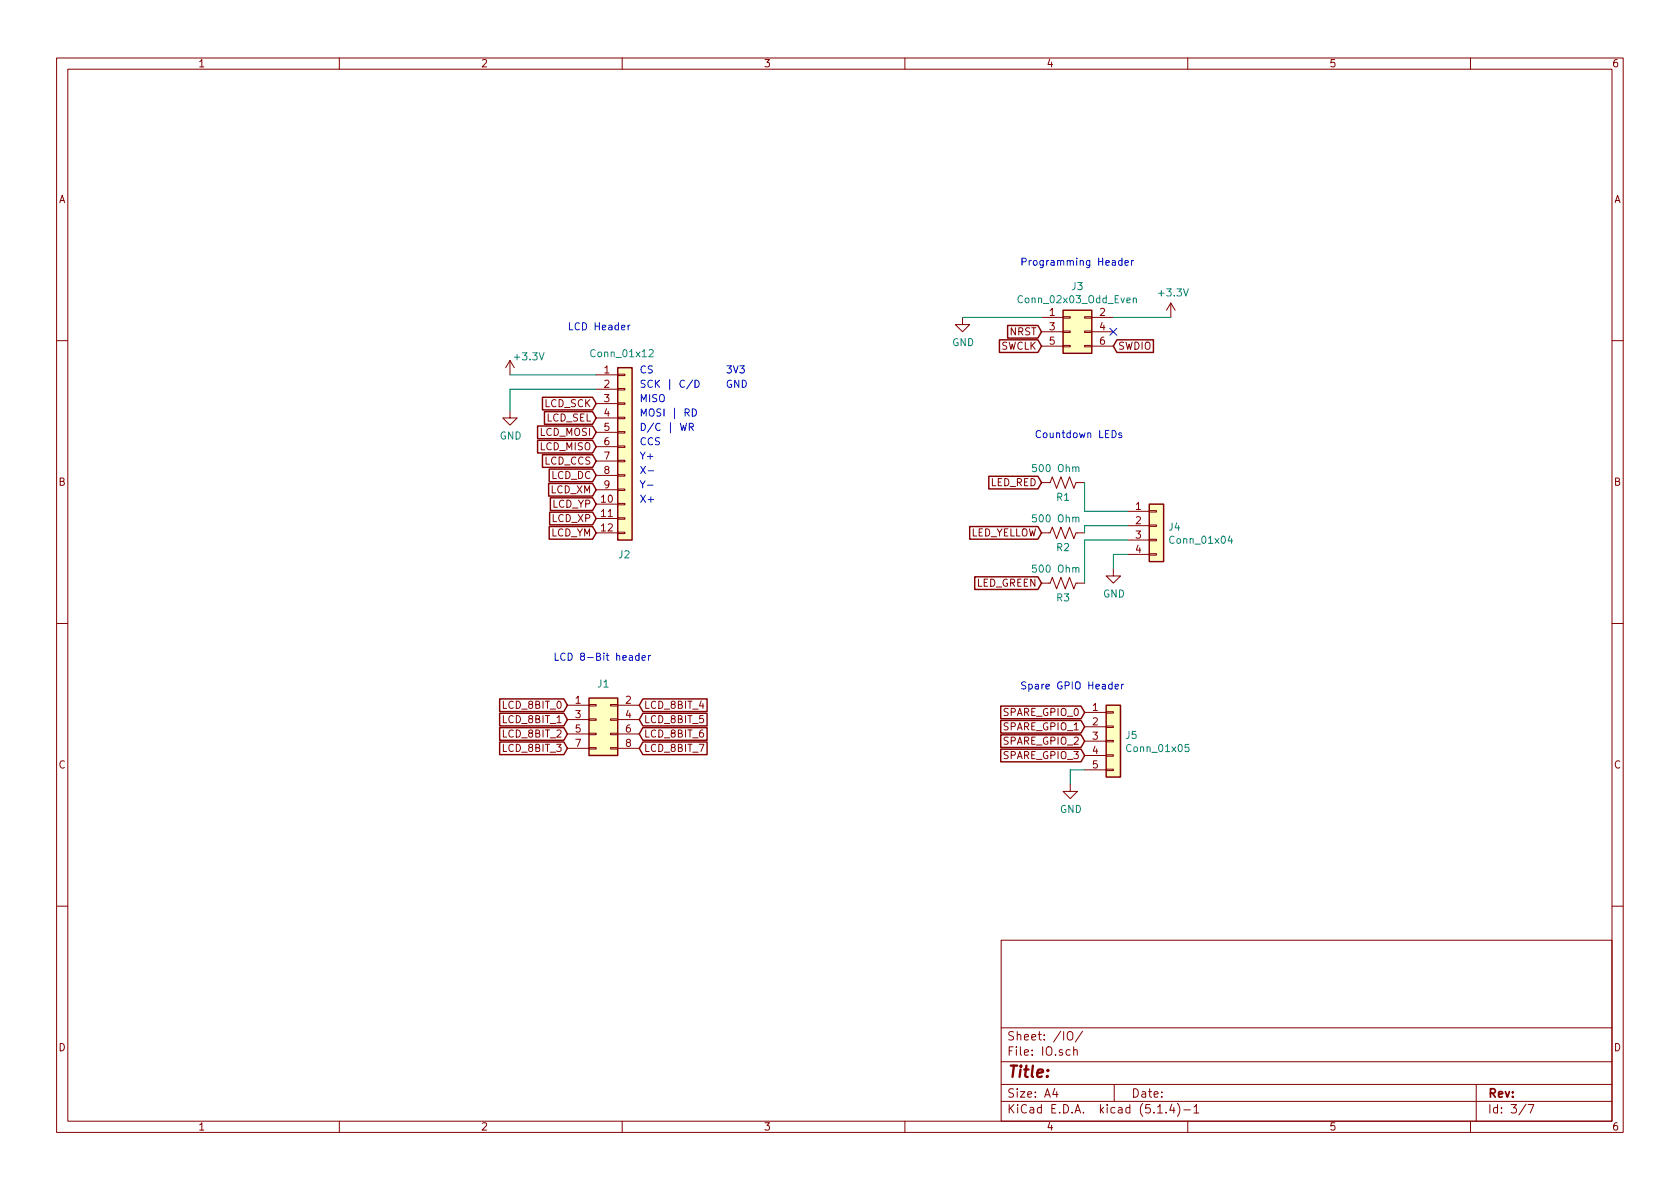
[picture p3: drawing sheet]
EESchema Schematic File Version 4
LIBS:remote_racing_pcb-cache
EELAYER 30 0
EELAYER END
$Descr A4 11693 8268
encoding utf-8
Sheet 3 7
Title ""
Date ""
Rev ""
Comp ""
Comment1 ""
Comment2 ""
Comment3 ""
Comment4 ""
$EndDescr
$Comp
L power:GND #PWR0108
U 1 1
P 6700 2200
F 0 "#PWR0108" H 6700 1950 50  0001 C CNN
F 1 "GND" H 6705 2027 50  0000 C CNN
F 2 "" H 6700 2200 50  0001 C CNN
F 3 "" H 6700 2200 50  0001 C CNN
	1    6700 2200
	1    0    0    -1  
$EndComp
$Comp
L power:+3.3V #PWR0109
U 1 1
P 8150 2200
F 0 "#PWR0109" H 8150 2050 50  0001 C CNN
F 1 "+3.3V" H 8165 2373 50  0000 C CNN
F 2 "" H 8150 2200 50  0001 C CNN
F 3 "" H 8150 2200 50  0001 C CNN
	1    8150 2200
	1    0    0    -1  
$EndComp
Text GLabel 7250 2300 0    50   Input ~ 0
NRST
Text GLabel 7250 2400 0    50   Input ~ 0
SWCLK
Text GLabel 7750 2400 2    50   Input ~ 0
SWDIO
Wire Wire Line
	6700 2200 7250 2200
Wire Wire Line
	7750 2200 8150 2200
Text Notes 7100 1850 0    50   ~ 0
Programming Header
Text Notes 3850 4600 0    50   ~ 0
LCD 8-Bit header\n
Text Notes 3950 2300 0    50   ~ 0
LCD Header
$Comp
L Connector_Generic:Conn_01x12 J2
U 1 1
P 4350 3100
F 0 "J2" H 4300 2350 50  0000 L CNN
F 1 "Conn_01x12" H 4100 3750 50  0000 L CNN
F 2 "Pin_Headers:Pin_Header_Straight_2x06_Pitch2.54mm" H 4350 3100 50  0001 C CNN
F 3 "~" H 4350 3100 50  0001 C CNN
	1    4350 3100
	1    0    0    -1  
$EndComp
$Comp
L power:+3.3V #PWR0110
U 1 1
P 3550 2600
F 0 "#PWR0110" H 3550 2450 50  0001 C CNN
F 1 "+3.3V" H 3565 2728 50  0000 L CNN
F 2 "" H 3550 2600 50  0001 C CNN
F 3 "" H 3550 2600 50  0001 C CNN
	1    3550 2600
	1    0    0    -1  
$EndComp
$Comp
L power:GND #PWR0111
U 1 1
P 3550 2850
F 0 "#PWR0111" H 3550 2600 50  0001 C CNN
F 1 "GND" H 3555 2677 50  0000 C CNN
F 2 "" H 3550 2850 50  0001 C CNN
F 3 "" H 3550 2850 50  0001 C CNN
	1    3550 2850
	1    0    0    -1  
$EndComp
Text GLabel 4150 2900 0    50   Input ~ 0
LCD_SEL
Text GLabel 4150 2800 0    50   Input ~ 0
LCD_SCK
Text GLabel 4150 3100 0    50   Input ~ 0
LCD_MISO
Text GLabel 4150 3000 0    50   Input ~ 0
LCD_MOSI
Text GLabel 4150 3300 0    50   Input ~ 0
LCD_DC
Text GLabel 4150 3200 0    50   Input ~ 0
LCD_CCS
Text GLabel 4150 3500 0    50   Input ~ 0
LCD_YP
Text GLabel 4150 3400 0    50   Input ~ 0
LCD_XM
Text GLabel 4150 3700 0    50   Input ~ 0
LCD_YM
Text GLabel 4150 3600 0    50   Input ~ 0
LCD_XP
Text GLabel 4450 5000 2    50   Input ~ 0
LCD_8BIT_5
Text GLabel 4450 5100 2    50   Input ~ 0
LCD_8BIT_6
Text GLabel 4450 5200 2    50   Input ~ 0
LCD_8BIT_7
Text GLabel 3950 5200 0    50   Input ~ 0
LCD_8BIT_3
Text GLabel 3950 5100 0    50   Input ~ 0
LCD_8BIT_2
Text GLabel 3950 5000 0    50   Input ~ 0
LCD_8BIT_1
Text GLabel 4450 4900 2    50   Input ~ 0
LCD_8BIT_4
Text GLabel 3950 4900 0    50   Input ~ 0
LCD_8BIT_0
Text Notes 5050 2600 0    50   ~ 0
3V3
Text Notes 5050 2700 0    50   ~ 0
GND
Text Notes 4450 3500 0    50   ~ 0
X+
Text Notes 4450 3400 0    50   ~ 0
Y-
Text Notes 4450 3300 0    50   ~ 0
X-
Text Notes 4450 3200 0    50   ~ 0
Y+
Text Notes 4450 3100 0    50   ~ 0
CCS
Text Notes 4450 3000 0    50   ~ 0
D/C | WR
Text Notes 4450 2900 0    50   ~ 0
MOSI | RD
Text Notes 4450 2800 0    50   ~ 0
MISO
Text Notes 4450 2700 0    50   ~ 0
SCK | C/D
Text Notes 4450 2600 0    50   ~ 0
CS
Text GLabel 7250 4050 0    50   Input ~ 0
LED_GREEN
$Comp
L Device:R_US R?
U 1 1
P 7400 4050
AR Path="/5F96E2E5/5FA0EA97" Ref="R?"  Part="1" 
AR Path="/5F9239BE/5FA0EA97" Ref="R3"  Part="1" 
F 0 "R3" V 7500 4050 50  0000 C CNN
F 1 "500 Ohm" V 7300 4000 50  0000 C CNN
F 2 "Resistors_SMD:R_0805" V 7440 4040 50  0001 C CNN
F 3 "~" H 7400 4050 50  0001 C CNN
	1    7400 4050
	0    1    1    0   
$EndComp
$Comp
L power:GND #PWR0112
U 1 1
P 7750 3950
AR Path="/5F9239BE/5FA0EA9D" Ref="#PWR0112"  Part="1" 
AR Path="/5F96E2E5/5FA0EA9D" Ref="#PWR?"  Part="1" 
F 0 "#PWR0112" H 7750 3700 50  0001 C CNN
F 1 "GND" H 7755 3777 50  0000 C CNN
F 2 "" H 7750 3950 50  0001 C CNN
F 3 "" H 7750 3950 50  0001 C CNN
	1    7750 3950
	1    0    0    -1  
$EndComp
Text Notes 7200 3050 0    50   ~ 0
Countdown LEDs
$Comp
L Device:R_US R?
U 1 1
P 7400 3700
AR Path="/5F96E2E5/5FA0EA91" Ref="R?"  Part="1" 
AR Path="/5F9239BE/5FA0EA91" Ref="R2"  Part="1" 
F 0 "R2" V 7500 3700 50  0000 C CNN
F 1 "500 Ohm" V 7300 3650 50  0000 C CNN
F 2 "Resistors_SMD:R_0805" V 7440 3690 50  0001 C CNN
F 3 "~" H 7400 3700 50  0001 C CNN
	1    7400 3700
	0    1    1    0   
$EndComp
Text GLabel 7250 3700 0    50   Input ~ 0
LED_YELLOW
$Comp
L Device:R_US R?
U 1 1
P 7400 3350
AR Path="/5F96E2E5/5FA0EA8B" Ref="R?"  Part="1" 
AR Path="/5F9239BE/5FA0EA8B" Ref="R1"  Part="1" 
F 0 "R1" V 7500 3350 50  0000 C CNN
F 1 "500 Ohm" V 7300 3300 50  0000 C CNN
F 2 "Resistors_SMD:R_0805" V 7440 3340 50  0001 C CNN
F 3 "~" H 7400 3350 50  0001 C CNN
	1    7400 3350
	0    1    1    0   
$EndComp
Text GLabel 7250 3350 0    50   Input ~ 0
LED_RED
Wire Wire Line
	7550 3350 7550 3550
Wire Wire Line
	7550 3550 7850 3550
Wire Wire Line
	7550 3700 7550 3650
Wire Wire Line
	7550 3650 7850 3650
Wire Wire Line
	7550 4050 7550 3750
Wire Wire Line
	7550 3750 7850 3750
Wire Wire Line
	7850 3850 7750 3850
Wire Wire Line
	7750 3850 7750 3950
$Comp
L Connector_Generic:Conn_02x03_Odd_Even J3
U 1 1
P 7450 2300
F 0 "J3" H 7500 2617 50  0000 C CNN
F 1 "Conn_02x03_Odd_Even" H 7500 2526 50  0000 C CNN
F 2 "Pin_Headers:Pin_Header_Straight_2x03_Pitch2.54mm" H 7450 2300 50  0001 C CNN
F 3 "~" H 7450 2300 50  0001 C CNN
	1    7450 2300
	1    0    0    -1  
$EndComp
NoConn ~ 7750 2300
$Comp
L Connector_Generic:Conn_01x04 J?
U 1 1
P 8050 3650
AR Path="/5F96E2E5/5FA0EAA4" Ref="J?"  Part="1" 
AR Path="/5F9239BE/5FA0EAA4" Ref="J4"  Part="1" 
F 0 "J4" H 8130 3642 50  0000 L CNN
F 1 "Conn_01x04" H 8130 3551 50  0000 L CNN
F 2 "Pin_Headers:Pin_Header_Straight_1x04_Pitch2.54mm" H 8050 3650 50  0001 C CNN
F 3 "~" H 8050 3650 50  0001 C CNN
	1    8050 3650
	1    0    0    -1  
$EndComp
Text Notes 7100 4800 0    50   ~ 0
Spare GPIO Header\n
$Comp
L Connector_Generic:Conn_01x05 J5
U 1 1
P 7750 5150
F 0 "J5" H 7830 5192 50  0000 L CNN
F 1 "Conn_01x05" H 7830 5101 50  0000 L CNN
F 2 "Pin_Headers:Pin_Header_Straight_1x05_Pitch2.54mm" H 7750 5150 50  0001 C CNN
F 3 "~" H 7750 5150 50  0001 C CNN
	1    7750 5150
	1    0    0    -1  
$EndComp
Text GLabel 7550 5250 0    50   Input ~ 0
SPARE_GPIO_3
Text GLabel 7550 5150 0    50   Input ~ 0
SPARE_GPIO_2
Text GLabel 7550 5050 0    50   Input ~ 0
SPARE_GPIO_1
Text GLabel 7550 4950 0    50   Input ~ 0
SPARE_GPIO_0
$Comp
L power:GND #PWR0113
U 1 1
P 7450 5450
AR Path="/5F9239BE/5FA58DE2" Ref="#PWR0113"  Part="1" 
AR Path="/5F96E2E5/5FA58DE2" Ref="#PWR?"  Part="1" 
F 0 "#PWR0113" H 7450 5200 50  0001 C CNN
F 1 "GND" H 7455 5277 50  0000 C CNN
F 2 "" H 7450 5450 50  0001 C CNN
F 3 "" H 7450 5450 50  0001 C CNN
	1    7450 5450
	1    0    0    -1  
$EndComp
Wire Wire Line
	7550 5350 7450 5350
Wire Wire Line
	7450 5350 7450 5450
Wire Wire Line
	3550 2700 3550 2850
Wire Wire Line
	4150 2700 3550 2700
Wire Wire Line
	4150 2600 3550 2600
$Comp
L Connector_Generic:Conn_02x04_Odd_Even J1
U 1 1
P 4150 5000
F 0 "J1" H 4200 5250 50  0000 C CNN
F 1 "Conn_02x04_Odd_Even" H 4200 5226 50  0001 C CNN
F 2 "Pin_Headers:Pin_Header_Straight_2x04_Pitch2.54mm" H 4150 5000 50  0001 C CNN
F 3 "~" H 4150 5000 50  0001 C CNN
	1    4150 5000
	1    0    0    -1  
$EndComp
$EndSCHEMATC
